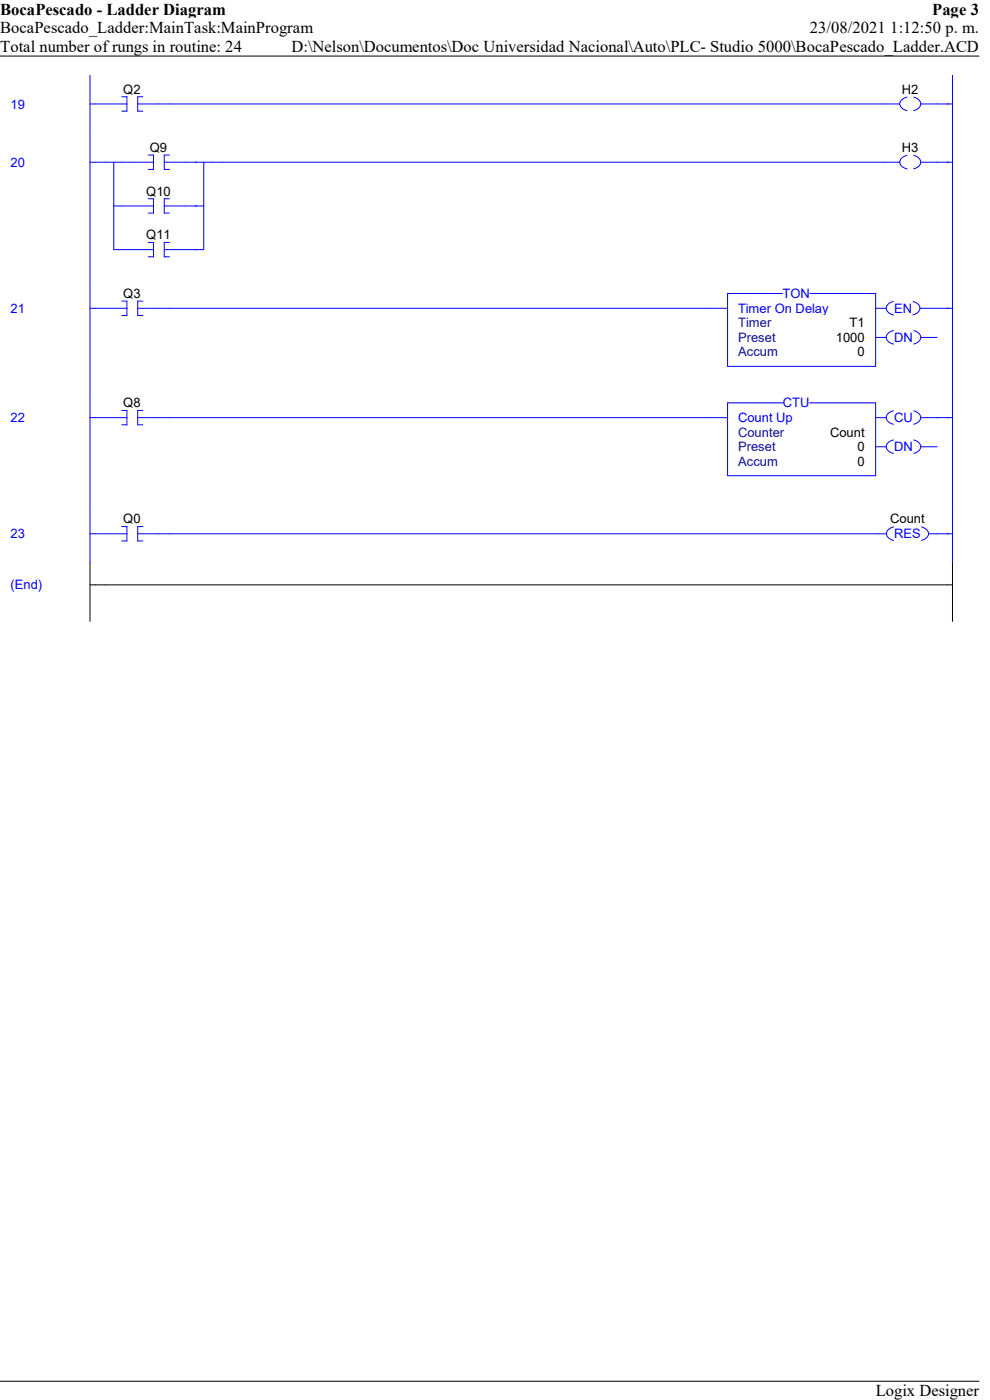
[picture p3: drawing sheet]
<svg xmlns="http://www.w3.org/2000/svg" width="210mm" height="297mm" viewBox="0 0 210 297" stroke-linecap="round" stroke-linejoin="round" font-family="sans-serif">
<path d="M0 11.9h207.7" fill="none" stroke="#000" stroke-width=".21"/>
<path d="M185.8 293h21.9v4h-21.9z" fill="#fff"/>
<path d="M0 293h207.7" fill="none" stroke="#000" stroke-width=".21"/>
<path d="M18.5 15.9h1.1v12.4h-1.1zM201.5 15.9h1.1v12.4h-1.1z" fill-rule="evenodd" fill="#fff"/>
<path d="M19.1 15.9v12.4M202.1 15.9v12.4M19.1 22.1h3.3M201 22.1h1.1" fill="none" stroke="#00f" stroke-width=".21"/>
<path d="M22.4 21.3h4.5v1.5h-4.5zM29.2 21.3h4.5v1.5h-4.5z" fill-rule="evenodd" fill="#fff"/>
<path d="M22.4 22.1h4.5M25.8 20.5h1.1v3.1h-1.1M29.2 22.1h6.7M30.3 20.5h-1.1v3.1h1.1" fill="none" stroke="#00f" stroke-width=".21"/>
<path d="M187.5 21.3h3.4v1.5h-3.4zM195.4 21.3h3.3v1.5h-3.3z" fill-rule="evenodd" fill="#fff"/>
<path d="M35.9 22.1h155M192.4 20.6a1.42 1.42 0 0 0-1.2 2.2l.7 .5 .5 .2M193.8 20.6a1.42 1.42 0 0 1 1.3 2.2l-1.3 .7M195.4 22.1h5.6M201 22.1h.1" fill="none" stroke="#00f" stroke-width=".21"/>
<path d="M18.5 28.3h1.1v32.4h-1.1zM201.5 28.3h1.1v32.4h-1.1z" fill-rule="evenodd" fill="#fff"/>
<path d="M19.1 28.3v32.4M19.1 34.4h9M24.1 34.4v18.6h1.7M41.5 34.4h3.4M43.2 34.4v18.6h-1.7M201 34.4h1.1M202.1 28.3v32.4M24.1 43.7h1.7M41.5 43.7h1.7" fill="none" stroke="#00f" stroke-width=".21"/>
<path d="M28.1 33.7h4.5v1.5h-4.5zM34.8 33.7h4.5v1.5h-4.5z" fill-rule="evenodd" fill="#fff"/>
<path d="M28.1 34.4h4.5M31.5 32.9h1.1v3h-1.1M34.8 34.4h6.7M35.9 32.9h-1.1v3h1.1M41.5 34.4h.1M25.8 43.7h2.3" fill="none" stroke="#00f" stroke-width=".21"/>
<path d="M28.1 42.9h4.5v1.5h-4.5zM34.8 42.9h4.5v1.5h-4.5z" fill-rule="evenodd" fill="#fff"/>
<path d="M25.8 53h2.3M28.1 43.7h4.5M31.5 42.2h1.1v3h-1.1M34.8 43.7h6.7M35.9 42.2h-1.1v3h1.1M41.5 43.7h.1" fill="none" stroke="#00f" stroke-width=".21"/>
<path d="M28.1 52.2h4.5v1.5h-4.5zM34.8 52.2h4.5v1.5h-4.5z" fill-rule="evenodd" fill="#fff"/>
<path d="M44.9 34.4h2.3M28.1 53h4.5M31.5 51.4h1.1v3.1h-1.1M34.8 53h6.7M35.9 51.4h-1.1v3.1h1.1M41.5 53h.1" fill="none" stroke="#00f" stroke-width=".21"/>
<path d="M187.5 33.7h3.4v1.5h-3.4zM195.4 33.7h3.3v1.5h-3.3z" fill-rule="evenodd" fill="#fff"/>
<path d="M47.2 34.4h143.7M192.4 33a1.42 1.42 0 0 0-1.2 2.1l.7 .6 .5 .1M193.8 33a1.42 1.42 0 0 1 1.3 2.1l-1.3 .7M195.4 34.4h5.6M201 34.4h.1" fill="none" stroke="#00f" stroke-width=".21"/>
<path d="M18.5 60.7h1.1v23.2h-1.1zM201.5 60.7h1.1v23.2h-1.1z" fill-rule="evenodd" fill="#fff"/>
<path d="M19.1 60.7v23.2M19.1 65.4h3.3M201 65.4h1.1M202.1 60.7v23.2" fill="none" stroke="#00f" stroke-width=".21"/>
<path d="M22.4 64.6h4.5v1.6h-4.5zM29.2 64.6h4.5v1.6h-4.5z" fill-rule="evenodd" fill="#fff"/>
<path d="M22.4 65.4h4.5M25.8 63.9h1.1v3h-1.1M29.2 65.4h6.7M30.3 63.9h-1.1v3h1.1" fill="none" stroke="#00f" stroke-width=".21"/>
<path d="M185.8 64.6h2.2v1.6h-2.2zM195.2 64.6h3.4v1.6h-3.4z" fill-rule="evenodd" fill="#fff"/>
<path d="M185.8 65.4h2.2M189.5 64a1.42 1.42 0 0 0-1.2 2.1l.7 .5 .5 .2M193.7 64a1.42 1.42 0 0 1 1.2 2.1l-1.2 .7M195.2 65.4h3.4" fill="none" stroke="#00f" stroke-width=".21"/>
<path d="M185.8 70.8h2.2v1.5h-2.2zM195.4 70.8h3.4v1.5h-3.4z" fill-rule="evenodd" fill="#fff"/>
<path d="M149.9 65.4h4.4M166 62.3h-11.7v15.4h31.5v-15.4h-14M185.8 71.6h2.2M189.5 70.1a1.42 1.42 0 0 0-1.2 2.2l.7 .5 .5 .2M193.8 70.1a1.42 1.42 0 0 1 1.3 2.2l-1.3 .7M195.4 71.6h3.4" fill="none" stroke="#00f" stroke-width=".21"/>
<g fill="#fff">
<path d="M165.9 66.9h17.6v3.1h-17.6z"/>
<path d="M166.8 70h16.7v3.1h-16.7z"/>
<path d="M167.3 73.1h16.2v3.1h-16.2z"/>
</g>
<path d="M35.9 65.4h114M198.7 65.4h2.3M201 65.4h.1" fill="none" stroke="#00f" stroke-width=".21"/>
<path d="M18.5 83.9h1.1v23.2h-1.1zM201.5 83.9h1.1v23.2h-1.1z" fill-rule="evenodd" fill="#fff"/>
<path d="M19.1 83.9v23.2M19.1 88.6h3.3M201 88.6h1.1M202.1 83.9v23.2" fill="none" stroke="#00f" stroke-width=".21"/>
<path d="M22.4 87.8h4.5v1.6h-4.5zM29.2 87.8h4.5v1.6h-4.5z" fill-rule="evenodd" fill="#fff"/>
<path d="M22.4 88.6h4.5M25.8 87.1h1.1v3h-1.1M29.2 88.6h6.7M30.3 87.1h-1.1v3h1.1" fill="none" stroke="#00f" stroke-width=".21"/>
<path d="M185.8 87.8h2.2v1.6h-2.2zM195.4 87.8h3.4v1.6h-3.4z" fill-rule="evenodd" fill="#fff"/>
<path d="M185.8 88.6h2.2M189.5 87.2a1.42 1.42 0 0 0-1.2 2.1l.7 .5 .5 .2M193.8 87.2a1.42 1.42 0 0 1 1.3 2.1l-1.3 .7M195.4 88.6h3.4" fill="none" stroke="#00f" stroke-width=".21"/>
<path d="M185.8 94h2.2v1.5h-2.2zM195.4 94h3.4v1.5h-3.4z" fill-rule="evenodd" fill="#fff"/>
<path d="M149.9 88.6h4.4M166.1 85.5h-11.8v15.4h31.5v-15.4h-14.1M185.8 94.8h2.2M189.5 93.3a1.42 1.42 0 0 0-1.2 2.2l.7 .5 .5 .2M193.8 93.3a1.42 1.42 0 0 1 1.3 2.2l-1.3 .7M195.4 94.8h3.4" fill="none" stroke="#00f" stroke-width=".21"/>
<g fill="#fff">
<path d="M168.6 90.1h14.9v3.1h-14.9z"/>
<path d="M166.8 93.2h16.7v3.1h-16.7z"/>
<path d="M167.3 96.3h16.2v3.1h-16.2z"/>
</g>
<path d="M35.9 88.6h114M198.7 88.6h2.3M201 88.6h.1" fill="none" stroke="#00f" stroke-width=".21"/>
<path d="M18.5 107.1h1.1v12.4h-1.1zM201.5 107.1h1.1v12.4h-1.1z" fill-rule="evenodd" fill="#fff"/>
<path d="M19.1 107.1v12.4M19.1 113.2h3.3M201 113.2h1.1M202.1 107.1v12.4" fill="none" stroke="#00f" stroke-width=".21"/>
<path d="M22.4 112.5h4.5v1.5h-4.5zM29.2 112.5h4.5v1.5h-4.5z" fill-rule="evenodd" fill="#fff"/>
<path d="M22.4 113.2h4.5M25.8 111.7h1.1v3.1h-1.1M29.2 113.2h6.7M30.3 111.7h-1.1v3.1h1.1" fill="none" stroke="#00f" stroke-width=".21"/>
<path d="M186.4 112.5h1.6v1.5h-1.6zM197 112.5h1.7v1.5h-1.7z" fill-rule="evenodd" fill="#fff"/>
<path d="M35.9 113.2h152.1M189.6 111.8a1.42 1.42 0 0 0-1.3 2.1l.8 .6 .5 .1M195.5 111.8a1.42 1.42 0 0 1 1.2 2.1l-1.2 .7M197 113.2h4M201 113.2h.1" fill="none" stroke="#00f" stroke-width=".21"/>
<path d="M18.5 119.5h1.1v12.3h-1.1zM201.5 119.5h1.1v12.3h-1.1z" fill-rule="evenodd" fill="#fff"/>
<path d="M19.1 119.5v12.3M202.1 119.5v12.3M19.1 124.1h183" fill="none" stroke="#000" stroke-width=".21"/>
<g font-size="3.5">
<text x="0" y="3.2">BocaPescado - Ladder Diagram</text>
<text x="197.7" y="3.2">Page 3</text>
<text x="0" y="7.1">BocaPescado_Ladder:MainTask:MainProgram</text>
<text x="0" y="11">Total number of rungs in routine: 24</text>
<text x="61.8" y="11">D:\Nelson\Documentos\Doc Universidad Nacional\Auto\PLC- Studio 5000\BocaPescado_Ladder.ACD</text>
<text x="171.8" y="7.1">23/08/2021 1:12:50 p. m.</text>
<text x="185.8" y="296.2">Logix Designer</text>
</g>
<g font-size="2.8" fill="#00f">
<text x="2.2" y="23">19</text>
<text x="2.2" y="35.4">20</text>
<text x="166" y="63.2">TON</text>
<text x="2.2" y="66.4">21</text>
<text x="156.6" y="66.3">Timer On Delay</text>
<text x="189.7" y="66.3">EN</text>
<text x="189.7" y="72.5">DN</text>
<text x="2.2" y="89.6">22</text>
<text x="156.6" y="89.5">Count Up</text>
<text x="166.1" y="86.4">CTU</text>
<text x="189.7" y="89.5">CU</text>
<text x="189.7" y="95.7">DN</text>
<text x="2.2" y="114.2">23</text>
<text x="189.7" y="114.2">RES</text>
<text x="2.2" y="125.1">(End)</text>
</g>
<g font-size="2.8">
<text x="26.2" y="19.9">Q2</text>
<text x="191.3" y="19.9">H2</text>
<text x="31.8" y="32.2">Q9</text>
<text x="191.3" y="32.2">H3</text>
<text x="31" y="41.5">Q10</text>
<text x="31" y="50.8">Q11</text>
<text x="26.2" y="63.2">Q3</text>
<text x="180.2" y="69.4">T1</text>
<text x="177.3" y="72.5">1000</text>
<text x="181.9" y="75.6">0</text>
<text x="26.2" y="86.4">Q8</text>
<text x="176.1" y="92.6">Count</text>
<text x="181.9" y="95.7">0</text>
<text x="181.9" y="98.8">0</text>
<text x="26.2" y="111">Q0</text>
<text x="188.8" y="111">Count</text>
</g>
<g font-size="2.8" fill="#0a0a96">
<text x="156.6" y="69.4">Timer</text>
<text x="156.6" y="72.5">Preset</text>
<text x="156.6" y="75.6">Accum</text>
<text x="156.6" y="92.6">Counter</text>
<text x="156.6" y="95.7">Preset</text>
<text x="156.6" y="98.8">Accum</text>
</g>
</svg>
